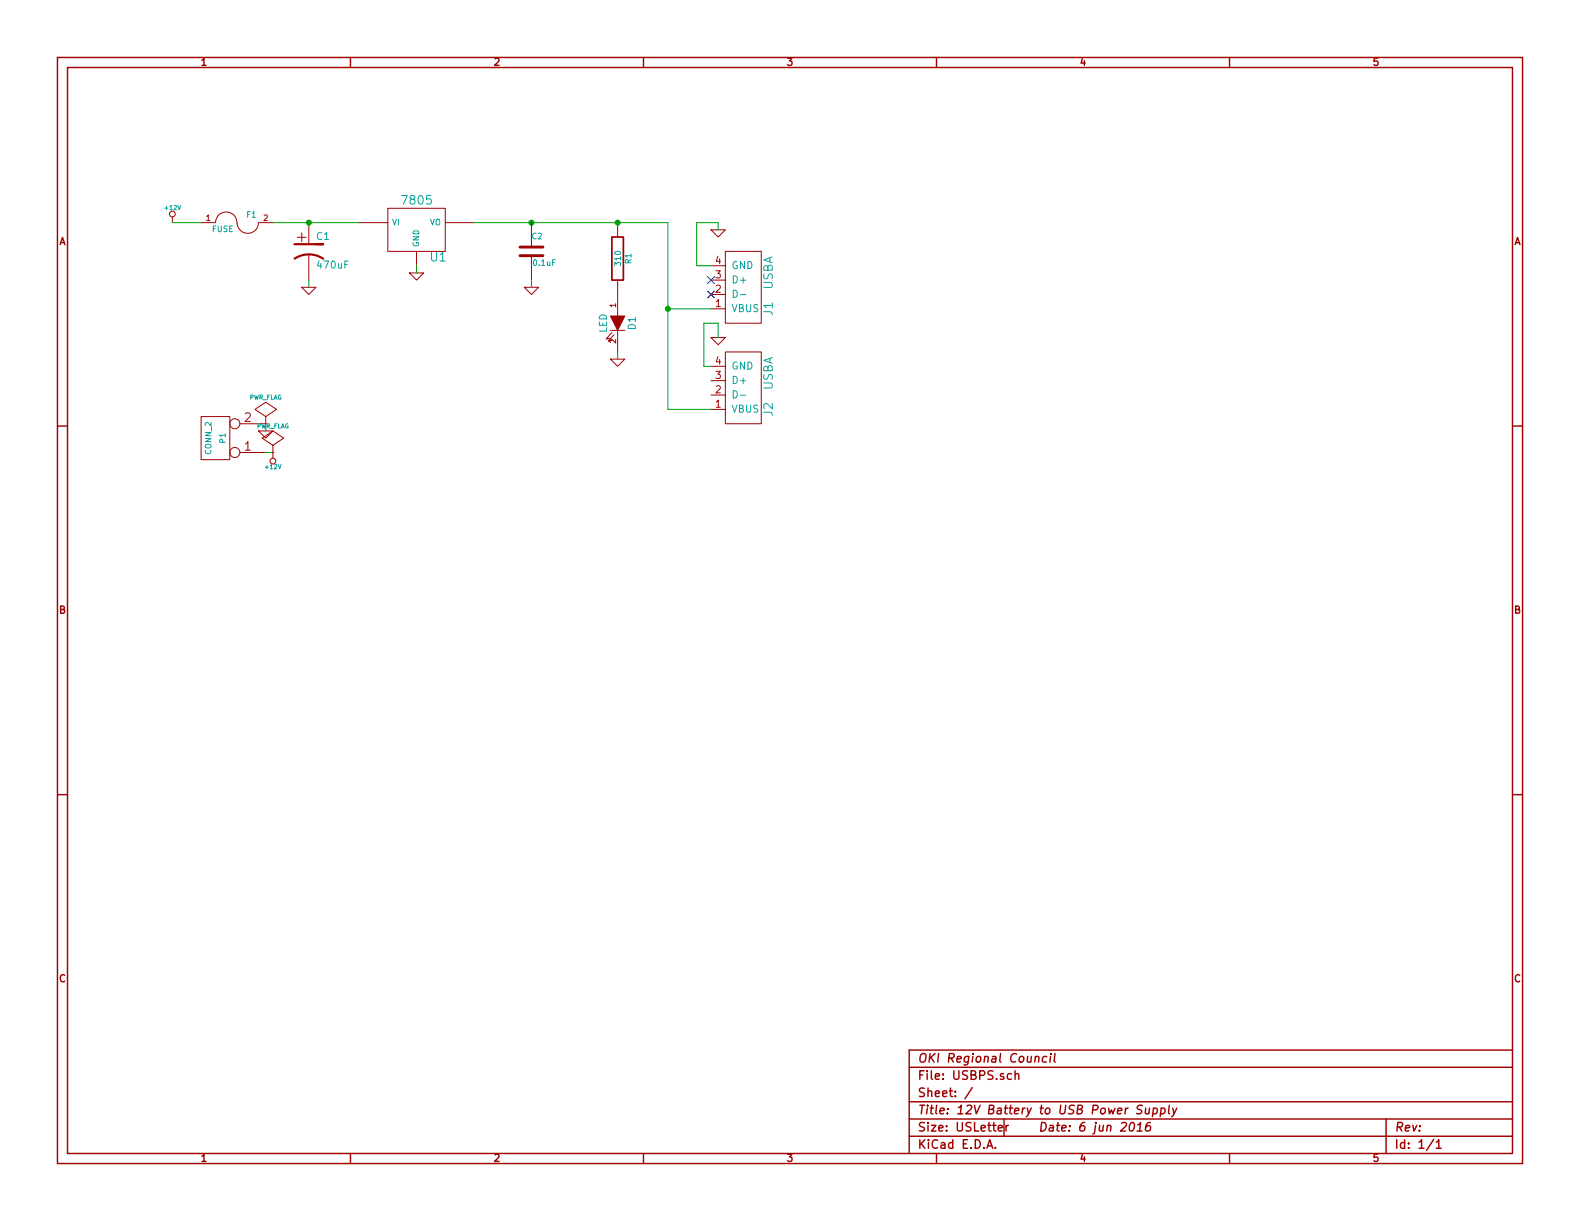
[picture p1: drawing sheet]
EESchema Schematic File Version 2
LIBS:power
LIBS:device
LIBS:transistors
LIBS:conn
LIBS:linear
LIBS:regul
LIBS:74xx
LIBS:cmos4000
LIBS:adc-dac
LIBS:memory
LIBS:xilinx
LIBS:special
LIBS:microcontrollers
LIBS:dsp
LIBS:microchip
LIBS:analog_switches
LIBS:motorola
LIBS:texas
LIBS:intel
LIBS:audio
LIBS:interface
LIBS:digital-audio
LIBS:philips
LIBS:display
LIBS:cypress
LIBS:siliconi
LIBS:opto
LIBS:atmel
LIBS:contrib
LIBS:valves
LIBS:okilib
LIBS:USBPS-cache
EELAYER 27 0
EELAYER END
$Descr USLetter 11000 8500
encoding utf-8
Sheet 1 1
Title "12V Battery to USB Power Supply"
Date "6 jun 2016"
Rev ""
Comp "OKI Regional Council"
Comment1 ""
Comment2 ""
Comment3 ""
Comment4 ""
$EndDescr
$Comp
L +12V #PWR01
U 1 1
P 1200 1550
F 0 "#PWR01" H 1200 1500 20  0001 C CNN
F 1 "+12V" H 1200 1650 30  0000 C CNN
F 2 "" H 1200 1550 60  0000 C CNN
F 3 "" H 1200 1550 60  0000 C CNN
	1    1200 1550
	1    0    0    -1  
$EndComp
$Comp
L FUSE F1
U 1 1
P 1650 1550
F 0 "F1" H 1750 1600 40  0000 C CNN
F 1 "FUSE" H 1550 1500 40  0000 C CNN
F 2 "~" H 1650 1550 60  0000 C CNN
F 3 "http://keyelco.com/userAssets/file/M65p44.pdf" H 1650 1550 60  0001 C CNN
F 4 "36-4527-ND" H 1650 1550 60  0001 C CNN "DKPN"
F 5 "5mm x 20mm" H 1650 1550 60  0001 C CNN "Field5"
	1    1650 1550
	1    0    0    -1  
$EndComp
$Comp
L CP1 C1
U 1 1
P 2150 1750
F 0 "C1" H 2200 1850 50  0000 L CNN
F 1 "470uF" H 2200 1650 50  0000 L CNN
F 2 "~" H 2150 1750 60  0000 C CNN
F 3 "https://industrial.panasonic.com/cdbs/www-data/pdf/RDE0000/ABA0000C726.pdf" H 2150 1750 60  0001 C CNN
F 4 "PCE3909CT-ND" H 2150 1750 60  0001 C CNN "DKPN"
	1    2150 1750
	1    0    0    -1  
$EndComp
$Comp
L 7805 U1
U 1 1
P 2900 1600
F 0 "U1" H 3050 1404 60  0000 C CNN
F 1 "7805" H 2900 1800 60  0000 C CNN
F 2 "~" H 2900 1600 60  0000 C CNN
F 3 "http://www.onsemi.com/pub_link/Collateral/MC7800-D.PDF" H 2900 1600 60  0001 C CNN
F 4 "MC7805BDTRKGOSCT-ND" H 2900 1600 60  0001 C CNN "DKPN"
	1    2900 1600
	1    0    0    -1  
$EndComp
$Comp
L R R1
U 1 1
P 4300 1800
F 0 "R1" V 4380 1800 40  0000 C CNN
F 1 "310" V 4307 1801 40  0000 C CNN
F 2 "~" V 4230 1800 30  0000 C CNN
F 3 "~" H 4300 1800 30  0000 C CNN
	1    4300 1800
	1    0    0    -1  
$EndComp
$Comp
L LED D1
U 1 1
P 4300 2250
F 0 "D1" H 4300 2350 50  0000 C CNN
F 1 "LED" H 4300 2150 50  0000 C CNN
F 2 "~" H 4300 2250 60  0000 C CNN
F 3 "http://www.avagotech.com/docs/AV02-1558EN" H 4300 2250 60  0001 C CNN
F 4 "516-2228-1-ND" H 4300 2250 60  0001 C CNN "DKPN"
	1    4300 2250
	0    1    1    0   
$EndComp
$Comp
L CONN_2 P1
U 1 1
P 1500 3050
F 0 "P1" V 1450 3050 40  0000 C CNN
F 1 "CONN_2" V 1550 3050 40  0000 C CNN
F 2 "" H 1500 3050 60  0000 C CNN
F 3 "" H 1500 3050 60  0000 C CNN
	1    1500 3050
	-1   0    0    1   
$EndComp
$Comp
L USBA J1
U 1 1
P 5150 1900
F 0 "J1" H 5400 2100 60  0000 C CNN
F 1 "USBA" H 5150 2100 60  0000 C CNN
F 2 "~" H 5150 1900 60  0000 C CNN
F 3 "https://www.amphenolcanada.com/ProductSearch/drawings/AC/UE27ACX4X0X.pdf" H 5150 1900 60  0001 C CNN
F 4 "UE27AC54100-ND" H 5150 1900 60  0001 C CNN "DKPN"
	1    5150 1900
	0    1    1    0   
$EndComp
$Comp
L GND #PWR02
U 1 1
P 2150 2000
F 0 "#PWR02" H 2150 2000 30  0001 C CNN
F 1 "GND" H 2150 1930 30  0001 C CNN
F 2 "" H 2150 2000 60  0000 C CNN
F 3 "" H 2150 2000 60  0000 C CNN
	1    2150 2000
	1    0    0    -1  
$EndComp
$Comp
L GND #PWR03
U 1 1
P 2900 1900
F 0 "#PWR03" H 2900 1900 30  0001 C CNN
F 1 "GND" H 2900 1830 30  0001 C CNN
F 2 "" H 2900 1900 60  0000 C CNN
F 3 "" H 2900 1900 60  0000 C CNN
	1    2900 1900
	1    0    0    -1  
$EndComp
$Comp
L GND #PWR04
U 1 1
P 5000 1600
F 0 "#PWR04" H 5000 1600 30  0001 C CNN
F 1 "GND" H 5000 1530 30  0001 C CNN
F 2 "" H 5000 1600 60  0000 C CNN
F 3 "" H 5000 1600 60  0000 C CNN
	1    5000 1600
	1    0    0    -1  
$EndComp
$Comp
L GND #PWR05
U 1 1
P 3700 2000
F 0 "#PWR05" H 3700 2000 30  0001 C CNN
F 1 "GND" H 3700 1930 30  0001 C CNN
F 2 "" H 3700 2000 60  0000 C CNN
F 3 "" H 3700 2000 60  0000 C CNN
	1    3700 2000
	1    0    0    -1  
$EndComp
$Comp
L GND #PWR06
U 1 1
P 4300 2500
F 0 "#PWR06" H 4300 2500 30  0001 C CNN
F 1 "GND" H 4300 2430 30  0001 C CNN
F 2 "" H 4300 2500 60  0000 C CNN
F 3 "" H 4300 2500 60  0000 C CNN
	1    4300 2500
	1    0    0    -1  
$EndComp
NoConn ~ 4950 1950
NoConn ~ 4950 2050
Wire Wire Line
	1900 1550 2500 1550
Connection ~ 2150 1550
Wire Wire Line
	3300 1550 4650 1550
Connection ~ 3700 1550
Wire Wire Line
	4650 1550 4650 2850
Wire Wire Line
	4650 2150 4950 2150
Connection ~ 4300 1550
Wire Wire Line
	4950 1850 4850 1850
Wire Wire Line
	4850 1850 4850 1550
Wire Wire Line
	4850 1550 5000 1550
Wire Wire Line
	4300 2450 4300 2500
Wire Wire Line
	5000 1550 5000 1600
Wire Wire Line
	1400 1550 1200 1550
Wire Wire Line
	3700 2000 3700 1950
Wire Wire Line
	2900 1850 2900 1900
Wire Wire Line
	2150 1950 2150 2000
Wire Wire Line
	1850 3150 1900 3150
$Comp
L +12V #PWR07
U 1 1
P 1900 3150
F 0 "#PWR07" H 1900 3100 20  0001 C CNN
F 1 "+12V" H 1900 3250 30  0000 C CNN
F 2 "" H 1900 3150 60  0000 C CNN
F 3 "" H 1900 3150 60  0000 C CNN
	1    1900 3150
	-1   0    0    1   
$EndComp
$Comp
L GND #PWR08
U 1 1
P 1850 3000
F 0 "#PWR08" H 1850 3000 30  0001 C CNN
F 1 "GND" H 1850 2930 30  0001 C CNN
F 2 "" H 1850 3000 60  0000 C CNN
F 3 "" H 1850 3000 60  0000 C CNN
	1    1850 3000
	1    0    0    -1  
$EndComp
Wire Wire Line
	1850 2950 1850 3000
$Comp
L PWR_FLAG #FLG09
U 1 1
P 1850 2950
F 0 "#FLG09" H 1850 3045 30  0001 C CNN
F 1 "PWR_FLAG" H 1850 3130 30  0000 C CNN
F 2 "" H 1850 2950 60  0000 C CNN
F 3 "" H 1850 2950 60  0000 C CNN
	1    1850 2950
	1    0    0    -1  
$EndComp
$Comp
L PWR_FLAG #FLG010
U 1 1
P 1900 3150
F 0 "#FLG010" H 1900 3245 30  0001 C CNN
F 1 "PWR_FLAG" H 1900 3330 30  0000 C CNN
F 2 "" H 1900 3150 60  0000 C CNN
F 3 "" H 1900 3150 60  0000 C CNN
	1    1900 3150
	1    0    0    -1  
$EndComp
$Comp
L USBA J2
U 1 1
P 5150 2600
F 0 "J2" H 5400 2800 60  0000 C CNN
F 1 "USBA" H 5150 2800 60  0000 C CNN
F 2 "~" H 5150 2600 60  0000 C CNN
F 3 "https://www.amphenolcanada.com/ProductSearch/drawings/AC/UE27ACX4X0X.pdf" H 5150 2600 60  0001 C CNN
F 4 "UE27AC54100-ND" H 5150 2600 60  0001 C CNN "DKPN"
	1    5150 2600
	0    1    1    0   
$EndComp
$Comp
L GND #PWR011
U 1 1
P 5000 2350
F 0 "#PWR011" H 5000 2350 30  0001 C CNN
F 1 "GND" H 5000 2280 30  0001 C CNN
F 2 "" H 5000 2350 60  0000 C CNN
F 3 "" H 5000 2350 60  0000 C CNN
	1    5000 2350
	1    0    0    -1  
$EndComp
Wire Wire Line
	4650 2850 4950 2850
Connection ~ 4650 2150
Wire Wire Line
	4950 2550 4900 2550
Wire Wire Line
	4900 2550 4900 2250
Wire Wire Line
	4900 2250 5000 2250
Wire Wire Line
	5000 2250 5000 2350
$Comp
L C C2
U 1 1
P 3700 1750
F 0 "C2" H 3700 1850 40  0000 L CNN
F 1 "0.1uF" H 3706 1665 40  0000 L CNN
F 2 "0805" H 3738 1600 30  0001 C CNN
F 3 "http://www.kemet.com/docfinder?Partnumber=C0805C104K8RACTU" H 3700 1750 60  0001 C CNN
F 4 "399-7999-1-ND" H 3700 1750 60  0001 C CNN "DKPN"
	1    3700 1750
	1    0    0    -1  
$EndComp
$EndSCHEMATC
